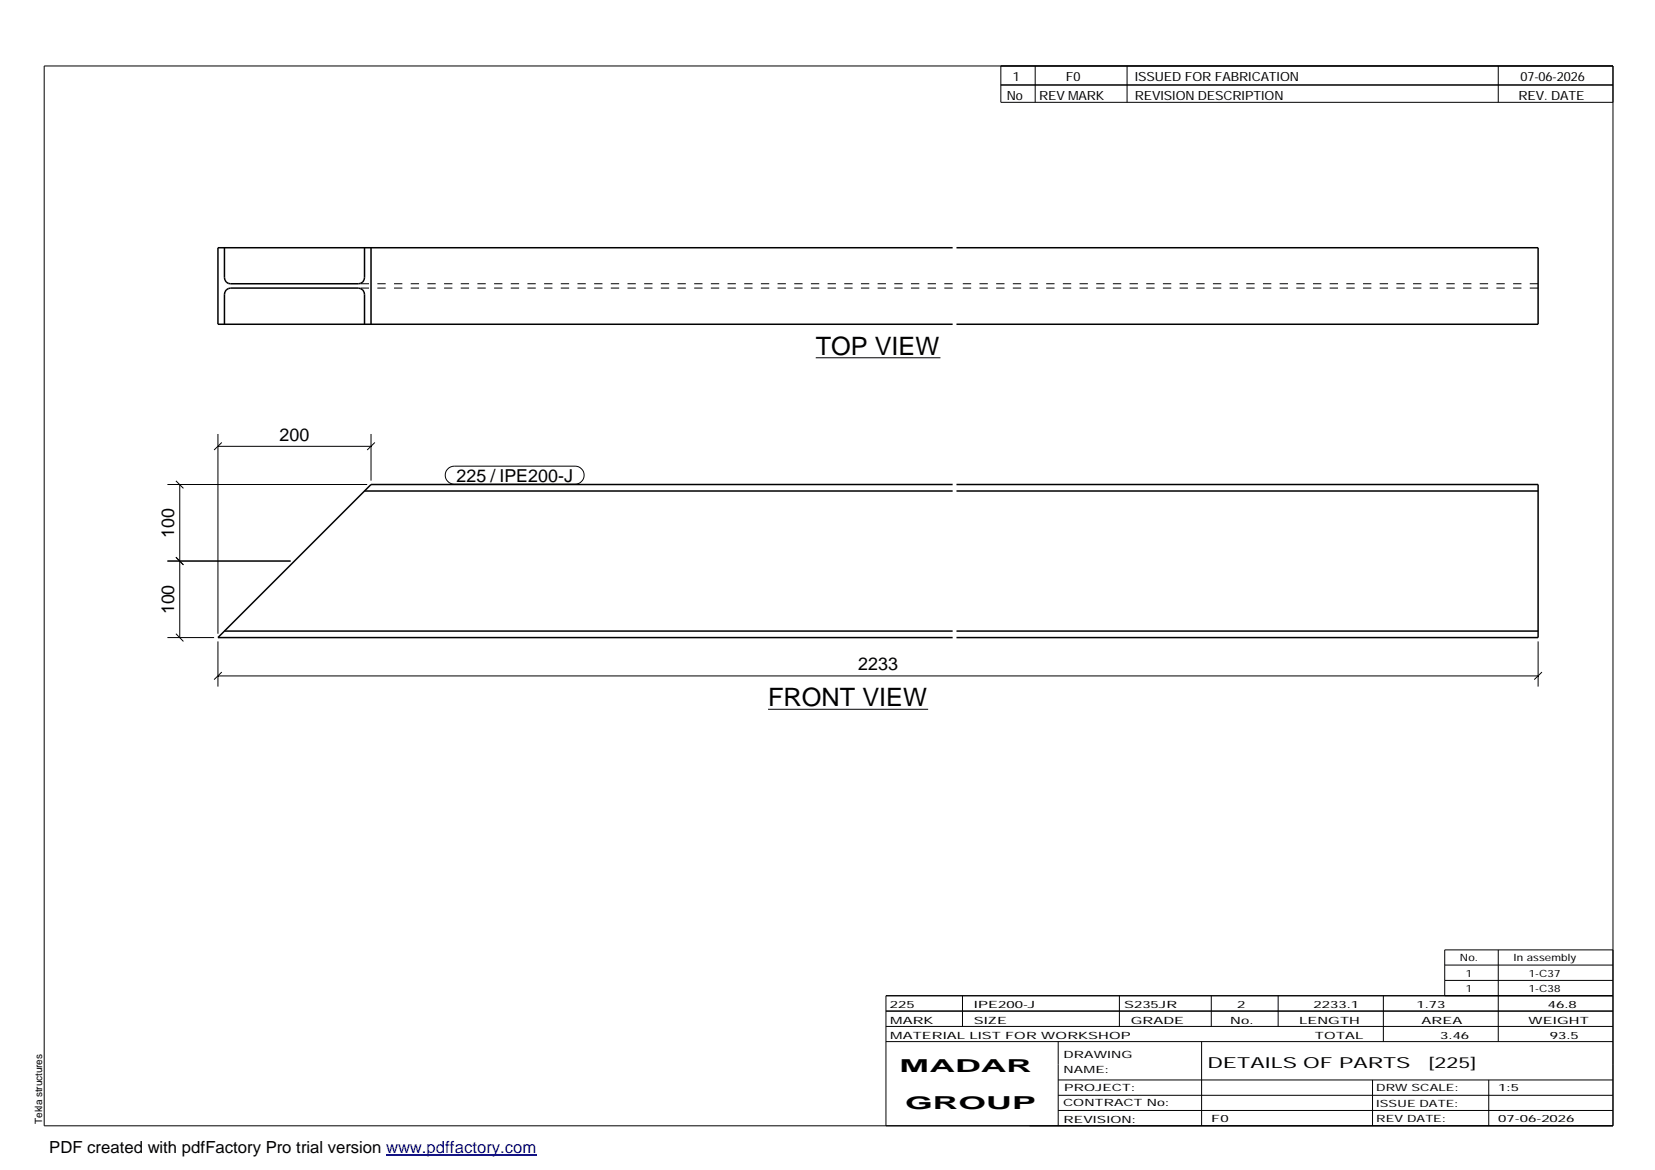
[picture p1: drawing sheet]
<svg xmlns="http://www.w3.org/2000/svg" width="420mm" height="297mm" viewBox="0 0 420 297" stroke-linecap="round" stroke-linejoin="round" font-family="sans-serif">
<path d="M57 62.9v7.6a1.52 1.52 0 0 0 1.5 1.5h32.5a1.52 1.52 0 0 0 1.5-1.5v-7.6M94.2 62.9v19.4M241.9 62.9h-186.6v19.4h186.6M242.8 62.9h147.7v19.4h-147.7M57 82.3v-7.6a1.59 1.59 0 0 1 1.5-1.6h32.5a1.59 1.59 0 0 1 1.5 1.6v7.6M92.5 124.7h149.4M241.9 123h-147.7l-38.9 38.9h186.6M242.8 123h147.7v38.9h-147.7M242.8 124.7h147.7M57 160.2h184.9M242.8 160.2h147.7" fill="none" stroke="#000" stroke-width=".38"/>
<path d="M241.9 73.1h-150.9M241.9 72h-150.9M390.5 73.1h-147.7M390.5 72h-147.7" fill="none" stroke="#000" stroke-width=".25" stroke-dasharray="2.1 2.1" stroke-linecap="butt"/>
<g fill="none" stroke="#000" stroke-width=".25">
<path d="M11.2 16.7h398.3v269.1h-398.3zM254.1 16.7v9.3h155.4M262.8 16.7v9.3M286.1 16.7v9.3M380.4 16.7v9.3M254.1 21.6h155.4M207.1 90.8h31.7M55.3 110.2v50.7M55.3 113.3h38.9M56.3 112.3l-1.9 1.9M94.2 110.2v11.8M95.2 112.3l-2 1.9"/>
<path d="M113.7 119l.8-.5 .8-.2h30.7a2.29 2.29 0 0 1 2.3 2.3 2.29 2.29 0 0 1-2.3 2.3h-30.7a2.27 2.27 0 0 1-2.1-1.4 2.27 2.27 0 0 1 .5-2.5zM42.5 123h50.7M44.7 122.1l1.9 1.9M45.6 123v38.9M42.5 142.4h31.3M44.7 141.5l1.9 1.9M42.5 161.9h11.9M44.7 160.9l1.9 1.9M55.3 171.6h335.2M55.3 162.8v11.5M56.3 170.6l-1.9 1.9M390.5 162.8v11.5"/>
<path d="M391.5 170.6l-2 1.9M195 180.1h40.6M224.9 256.7h184.6M244.3 252.8v7.8M284.2 252.8v7.8M307.5 252.8v7.8M324.5 252.8v7.8M351.2 252.8v11.6M366.8 245h42.7M366.8 248.9h42.7M380.4 241.2v23.2M409.5 241.2h-42.7v11.6"/>
<path d="M409.5 252.8h-184.6v33M224.9 264.4h184.6M224.9 260.6h184.6M268.6 264.4v21.4M268.6 274.2h140.9M268.6 278.1h140.9M305.1 264.4v21.4M348.4 274.2v11.6M378 274.2v11.6M268.6 281.9h140.9"/>
</g>
<path d="M98 293.3h38.2" fill="none" stroke="#00f" stroke-width=".3"/>
<g font-size="6.4">
<text x="207.1" y="90.1">TOP VIEW</text>
<text x="195" y="179.4">FRONT VIEW</text>
</g>
<g font-size="4.5">
<text x="71" y="111.9">200</text>
<text x="115.9" y="122.3">225 / IPE200-J</text>
<text x="44.2" y="136.5" transform="rotate(-90 44.2 136.5)">100</text>
<text x="44.2" y="155.9" transform="rotate(-90 44.2 155.9)">100</text>
<text x="217.9" y="170.2">2233</text>
<text x="228.4" y="272.3">MADAR</text>
<text x="229.8" y="281.6">GROUP</text>
</g>
<text font-size="4.2" x="12.5" y="292.7">PDF created with pdfFactory Pro trial version www.pdffactory.com</text>
<g font-size="3.9">
<text x="306.5" y="271.3">DETAILS OF PARTS</text>
<text x="362.7" y="271.3">[225]</text>
</g>
<g font-size="3.2">
<text x="257.1" y="20.5">1</text>
<text x="270.6" y="20.5">F0</text>
<text x="288.1" y="20.5">ISSUED FOR FABRICATION</text>
<text x="386" y="20.5">07-06-2026</text>
<text x="255.6" y="25.5">No</text>
<text x="263.8" y="25.5">REV MARK</text>
<text x="288.1" y="25.5">REVISION DESCRIPTION</text>
<text x="385.5" y="25.5">REV. DATE</text>
</g>
<g font-size="2.5">
<text x="370.6" y="244.1">No.</text>
<text x="384.3" y="244.1">In assembly</text>
<text x="372.1" y="247.9">1</text>
<text x="372.1" y="251.8">1</text>
<text x="388.1" y="247.9">1-C37</text>
<text x="388.1" y="251.8">1-C38</text>
<text x="225.9" y="255.9">225</text>
<text x="247.3" y="255.9">IPE200-J</text>
<text x="285.4" y="255.9">S235JR</text>
<text x="314.1" y="255.9">2</text>
<text x="333.5" y="255.9">2233.1</text>
<text x="359.6" y="255.9">1.73</text>
<text x="392.9" y="255.9">46.8</text>
<text x="226" y="263.7">MATERIAL LIST FOR WORKSHOP</text>
<text x="226" y="259.9">MARK</text>
<text x="247.2" y="259.9">SIZE</text>
<text x="287.1" y="259.9">GRADE</text>
<text x="312.3" y="259.9">No.</text>
<text x="329.8" y="259.9">LENGTH</text>
<text x="333.8" y="263.7">TOTAL</text>
<text x="360.9" y="259.9">AREA</text>
<text x="365.6" y="263.7">3.46</text>
<text x="388.1" y="259.9">WEIGHT</text>
<text x="393.4" y="263.7">93.5</text>
<text x="270" y="268.5">DRAWING</text>
<text x="270" y="272.5">NAME:</text>
<text x="269.9" y="280.9">CONTRACT No:</text>
<text x="270.2" y="277">PROJECT:</text>
<text x="349.4" y="277.1">DRW SCALE:</text>
<text x="349.4" y="281">ISSUE DATE:</text>
<text x="380.4" y="277.1">1:5</text>
<text x="10.7" y="285.4" transform="rotate(-90 10.7 285.4)">Tekla structures</text>
<text x="270" y="285">REVISION:</text>
<text x="307.5" y="284.8">F0</text>
<text x="349.4" y="284.8">REV DATE:</text>
<text x="380.4" y="284.8">07-06-2026</text>
</g>
</svg>
